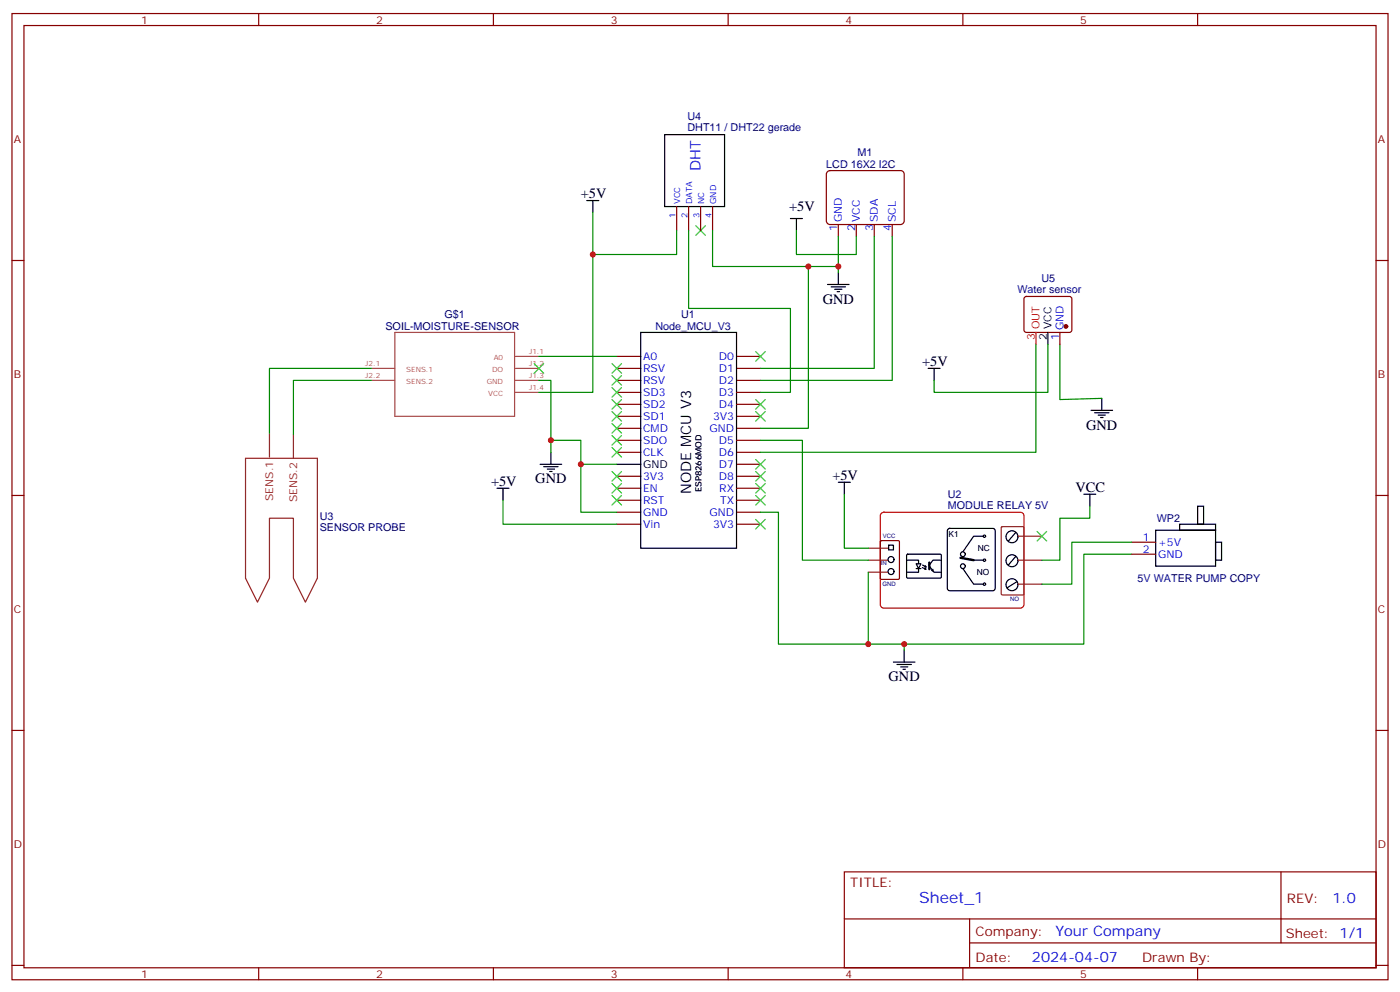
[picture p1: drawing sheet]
<svg xmlns="http://www.w3.org/2000/svg" width="412mm" height="292mm" viewBox="0 0 412 292" stroke-linecap="round" stroke-linejoin="round" font-family="sans-serif">
<g fill="none" stroke="#870000" stroke-width=".35">
<path d="M3.5 4h405.4v284.3h-405.4zM7.1 7.5h398.2v277.3h-398.2zM76.2 4v3.5M145.3 4v3.5M214.5 4v3.5M283.6 4v3.5M352.8 4v3.5M243.7 50.6l.8-.4h20.8l.6 .2 .4 .9v13.7l-.2 .6-.8 .5h-20.8l-.7-.3-.4-.8v-13.7zM3.5 76.7h3.6M199.3 60.8v7M202.8 60.8v7M206.4 60.8v7"/>
<path d="M209.9 60.8v7M246.9 66.1v3.5M252.2 66.1v3.5M257.5 66.1v3.5M262.8 66.1v3.5M405.3 76.7h3.6M301.9 87.4l.4-.2h12.7l.5 .2 .2 .5v9.5l-.7 .4h-12.9l-.5-.7v-9.2zM312.2 97.8v3.6M181.7 104.9h7M181.7 108.4h7M181.7 111.9h7M181.7 119h7"/>
<path d="M181.7 115.5h7M217 104.9h7M217 108.4h7M217 111.9h7M217 119h7M217 115.5h7M181.7 122.5h7M181.7 126h7M181.7 133.1h7M181.7 129.6h7M217 122.5h7M217 126h7"/>
<path d="M217 133.1h7M217 136.6h7M217 129.6h7M3.5 145.8h3.6M181.7 140.2h7M181.7 150.7h7M181.7 154.3h7M181.7 143.7h7M181.7 147.2h7M217 140.2h7M217 150.7h7M217 154.3h7"/>
<path d="M217 143.7h7M217 147.2h7M259.3 159.3l.3-.2h5l.3 .2v10.8l-.1 .3-5.2 .1-.3-.2zM333.4 159.6h7M405.3 145.8h3.6M333.4 163.1h7M3.5 214.9h3.6M405.3 214.9h3.6M248.7 256.6h156.6v28.2h-156.6zM377.3 256.6v20.9M248.7 270.4h156.5M285.6 277.5h119.6"/>
<path d="M285.6 270.4v14.1M3.5 284.1h3.6M76.2 284.8v3.5M145.3 284.8v3.5M214.5 284.8v3.5M283.6 284.8v3.5M352.8 284.8v3.5M405.3 284.1h3.6"/>
</g>
<path d="M116.3 97.8h35.3v24.7h-35.3zM109.4 111.9h6.9M109.4 108.4h6.9M151.8 115.5h6.9M151.8 111.9h6.9M151.8 108.4h6.9M151.8 104.9h6.9" fill="none" stroke="#a64a4a" stroke-width=".35"/>
<path d="M72.3 134.9h21.2v35.2l-3.5 7.1-3.6-7.1v-17.6h-7v17.6l-3.6 7.1-3.5-7.1zM79.4 127.5v7M86.4 127.8v7.1M295 155.2l.3-.2h6l.3 .2v19.5l-.2 .3-6.1 .1-.3-.2zM299.9 157.8h7M255.8 164.9h5.6M255.8 161.3h6M255.8 168.4h5.6M299.9 164.9h7M299.9 171.9h7" fill="none" stroke="#8c2424" stroke-width=".35"/>
<g fill="none" stroke="#000" stroke-width=".35">
<path d="M195.8 39.6h17.6v21.2h-17.6zM172.9 59h3.5M174.6 59v3.5M232.8 64.3h3.6M234.6 64.3v3.5M188.7 97.8h28.3v63.5h-28.3zM243.8 83.7h6.3M244.8 84.4h4.3M245.9 85.1h2.1M246.6 85.8h.7M246.9 80.2v3.5M308.7 97.8v3.6"/>
<path d="M273.4 108.4h3.5M275.2 108.4v3.5M324.6 117.2v3.6M159.1 136.6h6.4M160.2 137.3h4.2M161.2 138h2.1M161.9 138.7h.7M162.3 133.1v3.5M181.7 136.6h7M321.4 120.8h6.3M322.4 121.5h4.3M323.5 122.2h2.1"/>
<path d="M324.2 122.9h.7M146.4 143.7h3.5M148.2 143.7v3.5M246.9 141.9h3.6M248.7 141.9v3.6M279.3 155.7l.5-.2h12.7l.5 .2 .2 .5v16.9l-.3 .5-.4 .2h-12.7l-.5-.2-.3-.5v-16.9zM289.6 157.8h-2.8l-3.2 4.6M299.2 156.7l-2.2 2.5M319.3 145.5h3.5M321 145.5v3.5M340.4 156h17.7v10.6h-17.7zM347.5 154.3h10.6v1.7h-10.6z"/>
<path d="M352.8 149h1.7v5.3h-1.7zM358.1 159.6h1.7v5.3h-1.7zM261.8 160.4h1.4v1.4h-1.4zM267.1 164.9h3.5v1M267.1 163.3l.3-.2h9.7l.2 .3-.1 6.6-.3 .1h-9.7l-.1-.3zM269.9 165.9h1.4l-.7 1.4zM269.9 167.3h1.4M270.6 167.3v1.1h-3.5M271.7 167l1.1 .5-.2-.3M271.8 166.3l1 .5M272.4 166.8h.4M272.4 167.5h.4"/>
<path d="M272.6 166.5l.2 .3M273.9 166.8l1.2 1.6h2.2M274.8 167.5v.5l-.4-.1M277.3 164.9h-2.5l-1 1.4M283.6 167.3l3.2 4.6h2.8M286.8 164.9h2.8M299.2 163.8l-2.2 2.5M299.5 171.2l-2.8 1.8M263.2 194.8h6.3M264.2 195.5h4.3M265.3 196.3h2.1M266 197h.7"/>
<path d="M266.3 191.3v3.5"/>
<circle cx="290" cy="157.8" r=".35"/>
<circle cx="298.1" cy="158" r="1.76"/>
<circle cx="262.5" cy="164.7" r=".88"/>
<circle cx="262.5" cy="168.2" r=".88"/>
<circle cx="283.6" cy="163.1" r=".71"/>
<circle cx="283.6" cy="166.6" r=".71"/>
<circle cx="290" cy="171.9" r=".35"/>
<circle cx="290" cy="164.9" r=".35"/>
<circle cx="298.1" cy="165" r="1.76"/>
<circle cx="298.1" cy="172.1" r="1.76"/>
</g>
<g fill="none" stroke="#008700" stroke-width=".35">
<path d="M174.6 62.5v53h-15.9M199.3 67.8v7.1h-24.7M202.8 67.8v23h30v24.7h-8.8M209.9 67.8v10.6h37M234.6 67.8v7.1h17.6v-5.3M238.1 78.4v47.6h-14.1M246.9 69.6v10.6M257.5 69.6v38.8h-33.5M262.8 69.6v42.3h-38.8M109.4 111.9h-23v15.9M109.4 108.4h-30v19.1M158.7 111.9h3.6v21.2"/>
<path d="M158.7 104.9h23M305.2 101.4v31.7h-81.2M308.7 101.4v14.1h-33.5v-3.6M312.2 101.4v16.2l12.4-.4M162.3 129.6h8.8v21.1h10.6M171.1 136.6h10.6M224 129.6h12.4v35.3h19.4M148.2 147.2v7.1h33.5M224 150.7h5.3v38.8h37v1.8M248.7 145.5v15.8h7.1M321 149v3.5h-8.8v12.4h-5.3M333.4 159.6h-17.7v12.3h-8.8"/>
<path d="M255.8 168.4v21.1M333.4 163.1h-14.1v26.4h-53"/>
</g>
<g fill="none" stroke="#3c3" stroke-width=".35">
<path d="M205 66.4l2.8 2.9M207.8 66.4l-2.8 2.9M157.3 107l2.9 2.8M160.2 107l-2.9 2.8M180.3 107l2.8 2.8M180.3 110.5l2.8 2.8M180.3 114.1l2.8 2.8M180.3 117.6l2.8 2.8M183.1 107l-2.8 2.8M183.1 110.5l-2.8 2.8M183.1 114.1l-2.8 2.8M183.1 117.6l-2.8 2.8"/>
<path d="M222.6 103.5l2.8 2.8M222.6 117.6l2.8 2.8M225.4 103.5l-2.8 2.8M225.4 117.6l-2.8 2.8M180.3 121.1l2.8 2.8M180.3 124.6l2.8 2.9M180.3 128.2l2.8 2.8M180.3 131.7l2.8 2.8M180.3 138.7l2.8 2.9M183.1 121.1l-2.8 2.8M183.1 124.6l-2.8 2.9M183.1 128.2l-2.8 2.8"/>
<path d="M183.1 131.7l-2.8 2.8M183.1 138.7l-2.8 2.9M222.6 121.1l2.8 2.8M222.6 138.7l2.8 2.9M222.6 135.2l2.8 2.8M225.4 121.1l-2.8 2.8M225.4 138.7l-2.8 2.9M225.4 135.2l-2.8 2.8M180.3 142.3l2.8 2.8M180.3 145.8l2.8 2.8M183.1 142.3l-2.8 2.8M183.1 145.8l-2.8 2.8"/>
<path d="M222.6 152.9l2.8 2.8M222.6 145.8l2.8 2.8M222.6 142.3l2.8 2.8M225.4 152.9l-2.8 2.8M225.4 145.8l-2.8 2.8M225.4 142.3l-2.8 2.8M305.5 156.4l2.8 2.8M308.3 156.4l-2.8 2.8"/>
</g>
<circle cx="314" cy="96.1" r=".53" fill="#870000" stroke="#870000" stroke-width=".35"/>
<path d="M305.2 97.8v3.6M259.5 151.2l.8-.5h40.3l.6 .2 .4 .9v26.1l-.2 .6-.8 .5h-40.3l-.6-.3-.4-.8v-26.1z" fill="none" stroke="#f00" stroke-width=".35"/>
<path d="M273.8 165.6v1.9M282.9 164.1l3.9 .8" fill="none" stroke="#000" stroke-width=".71"/>
<g fill="#c00">
<circle cx="162.3" cy="129.6" r=".88"/>
<circle cx="246.9" cy="78.4" r=".88"/>
<circle cx="174.6" cy="74.9" r=".88"/>
<circle cx="238.1" cy="78.4" r=".88"/>
<circle cx="171.1" cy="136.6" r=".88"/>
<circle cx="255.8" cy="189.5" r=".88"/>
<circle cx="266.3" cy="189.5" r=".88"/>
</g>
<text font-size="4.6" fill="#00f" x="270.8" y="265.6">Sheet_1</text>
<g font-size="4.2" fill="#00f">
<text x="206.4" y="50.2" transform="rotate(-90 206.4 50.2)">DHT</text>
<text x="392.5" y="265.8">1.0</text>
<text x="310.9" y="275.4">Your Company</text>
<text x="304" y="283.2">2024-04-07</text>
</g>
<g font-size="4.2">
<text x="171.1" y="58.3">+5V</text>
<text x="232.5" y="62.2">+5V</text>
<text x="242.4" y="89.4">GND</text>
<text x="271.6" y="107.7">+5V</text>
<text x="320" y="126.4">GND</text>
<text x="144.6" y="143">+5V</text>
<text x="157.7" y="142.3">GND</text>
<text x="245.2" y="141.2">+5V</text>
<text x="203.6" y="145.4" transform="rotate(-90 203.6 145.4)">NODE MCU V3</text>
<text x="316.8" y="144.7">VCC</text>
<text x="261.8" y="200.5">GND</text>
</g>
<g font-size="3.9" fill="#800">
<text x="250.5" y="261.2">TITLE:</text>
<text x="379.1" y="265.8">REV:</text>
<text x="287.4" y="275.4">Company:</text>
<text x="378.7" y="276">Sheet: 1/1</text>
<text x="287.4" y="283">Date:</text>
<text x="336.4" y="283.1">Drawn By:</text>
</g>
<g font-size="3.2" fill="#800">
<text x="41.6" y="7">1</text>
<text x="110.8" y="7">2</text>
<text x="179.9" y="7">3</text>
<text x="249.1" y="7">4</text>
<text x="318.2" y="7">5</text>
<text x="4.1" y="42.1">A</text>
<text x="405.9" y="42.1">A</text>
<text x="4.1" y="111.2">B</text>
<text x="405.9" y="111.2">B</text>
<text x="4.1" y="180.4">C</text>
<text x="405.9" y="180.4">C</text>
<text x="4.1" y="249.5">D</text>
<text x="405.9" y="249.5">D</text>
<text x="41.6" y="287.8">1</text>
<text x="110.8" y="287.8">2</text>
<text x="179.9" y="287.8">3</text>
<text x="249.1" y="287.8">4</text>
<text x="318.2" y="287.8">5</text>
</g>
<g font-size="3.2" fill="#000080">
<text x="202.5" y="35.4">U4</text>
<text x="202.5" y="38.6">DHT11 / DHT22 gerade</text>
<text x="252.6" y="46">M1</text>
<text x="243.4" y="49.6">LCD 16X2 I2C</text>
<text x="306.8" y="82.9">U5</text>
<text x="299.7" y="86.2">Water sensor</text>
<text x="130.9" y="93.6">G$1</text>
<text x="200.6" y="93.6">U1</text>
<text x="113.5" y="97.2">SOIL-MOISTURE-SENSOR</text>
<text x="193.1" y="97.2">Node_MCU_V3</text>
<text x="279.2" y="149.7">MODULE RELAY 5V</text>
<text x="279.2" y="146.5">U2</text>
<text x="94.2" y="153.2">U3</text>
<text x="340.7" y="153.7">WP2</text>
<text x="94.2" y="156.3">SENSOR PROBE</text>
<text x="335.1" y="171.3">5V WATER PUMP COPY</text>
</g>
<g font-size="3.2" fill="#00f">
<text x="248" y="65.4" transform="rotate(-90 248 65.4)">GND</text>
<text x="253.3" y="65.4" transform="rotate(-90 253.3 65.4)">VCC</text>
<text x="258.6" y="65.4" transform="rotate(-90 258.6 65.4)">SDA</text>
<text x="263.9" y="65.4" transform="rotate(-90 263.9 65.4)">SCL</text>
<text x="246.6" y="68.1" transform="rotate(-90 246.6 68.1)">1</text>
<text x="251.9" y="68.1" transform="rotate(-90 251.9 68.1)">2</text>
<text x="257.2" y="68.1" transform="rotate(-90 257.2 68.1)">3</text>
<text x="262.5" y="68.1" transform="rotate(-90 262.5 68.1)">4</text>
<text x="311.9" y="100" transform="rotate(-90 311.9 100)">1</text>
<text x="313.3" y="97.2" transform="rotate(-90 313.3 97.2)">GND</text>
<text x="189.4" y="105.9">A0</text>
<text x="211.8" y="105.9">D0</text>
<text x="189.4" y="113">RSV</text>
<text x="189.4" y="109.5">RSV</text>
<text x="211.8" y="109.5">D1</text>
<text x="211.8" y="113">D2</text>
<text x="189.4" y="116.5">SD3</text>
<text x="211.8" y="116.5">D3</text>
<text x="189.4" y="123.6">SD1</text>
<text x="189.4" y="120.1">SD2</text>
<text x="210.1" y="123.6">3V3</text>
<text x="211.8" y="120.1">D4</text>
<text x="189.4" y="130.6">SDO</text>
<text x="189.4" y="127.1">CMD</text>
<text x="209" y="127.1">GND</text>
<text x="211.8" y="130.6">D5</text>
<text x="189.4" y="134.2">CLK</text>
<text x="211.8" y="134.2">D6</text>
<text x="211.8" y="137.7">D7</text>
<text x="189.4" y="141.2">3V3</text>
<text x="211.8" y="141.2">D8</text>
<text x="189.4" y="144.7">EN</text>
<text x="189.4" y="148.3">RST</text>
<text x="211.9" y="144.7">RX</text>
<text x="212.1" y="148.3">TX</text>
<text x="189.4" y="151.8">GND</text>
<text x="189.4" y="155.3">Vin</text>
<text x="209" y="151.8">GND</text>
<text x="210.1" y="155.3">3V3</text>
<text x="336.6" y="159.2">1</text>
<text x="341.1" y="160.6">+5V</text>
<text x="336.6" y="162.7">2</text>
<text x="341.1" y="164.1">GND</text>
</g>
<g font-size="3.2" fill="#f00">
<text x="304.8" y="100" transform="rotate(-90 304.8 100)">3</text>
<text x="306.2" y="96.9" transform="rotate(-90 306.2 96.9)">OUT</text>
</g>
<g font-size="3.2">
<text x="308.3" y="100" transform="rotate(-90 308.3 100)">2</text>
<text x="309.7" y="96.9" transform="rotate(-90 309.7 96.9)">VCC</text>
<text x="189.4" y="137.7">GND</text>
</g>
<g font-size="3.2" fill="#8d2323">
<text x="80.4" y="147.5" transform="rotate(-90 80.4 147.5)">SENS.1</text>
<text x="87.5" y="147.8" transform="rotate(-90 87.5 147.8)">SENS.2</text>
</g>
<g font-size="2.5" fill="#00f">
<text x="199" y="64.1" transform="rotate(-90 199 64.1)">1</text>
<text x="200.4" y="60.1" transform="rotate(-90 200.4 60.1)">VCC</text>
<text x="202.5" y="64.1" transform="rotate(-90 202.5 64.1)">2</text>
<text x="203.9" y="60.1" transform="rotate(-90 203.9 60.1)">DATA</text>
<text x="206" y="64.1" transform="rotate(-90 206 64.1)">3</text>
<text x="207.4" y="60.1" transform="rotate(-90 207.4 60.1)">NC</text>
<text x="209.5" y="64.1" transform="rotate(-90 209.5 64.1)">4</text>
<text x="211" y="60.1" transform="rotate(-90 211 60.1)">GND</text>
</g>
<g font-size="2.5">
<text x="206.7" y="144.9" transform="rotate(-90 206.7 144.9)">ESP8266MOD</text>
<text x="279.4" y="157.9">K1</text>
<text x="288" y="162.1">NC</text>
<text x="287.8" y="169.2">NO</text>
</g>
<g font-size="2.1" fill="#a54b4b">
<text x="107.6" y="107.7">J2.1</text>
<text x="145.4" y="105.9">A0</text>
<text x="155.9" y="107.7">J1.2</text>
<text x="155.9" y="104.2">J1.1</text>
<text x="107.6" y="111.2">J2.2</text>
<text x="119.7" y="113">SENS.2</text>
<text x="119.7" y="109.4">SENS.1</text>
<text x="143.4" y="113">GND</text>
<text x="144.9" y="109.4">DO</text>
<text x="155.9" y="111.2">J1.3</text>
<text x="143.8" y="116.5">VCC</text>
<text x="155.9" y="114.8">J1.4</text>
</g>
<g font-size="1.8" fill="#000080">
<text x="260.1" y="158.3">VCC</text>
<text x="259.5" y="166.4">IN</text>
<text x="260" y="172.4">GND</text>
<text x="297.6" y="177">NO</text>
</g>
</svg>
